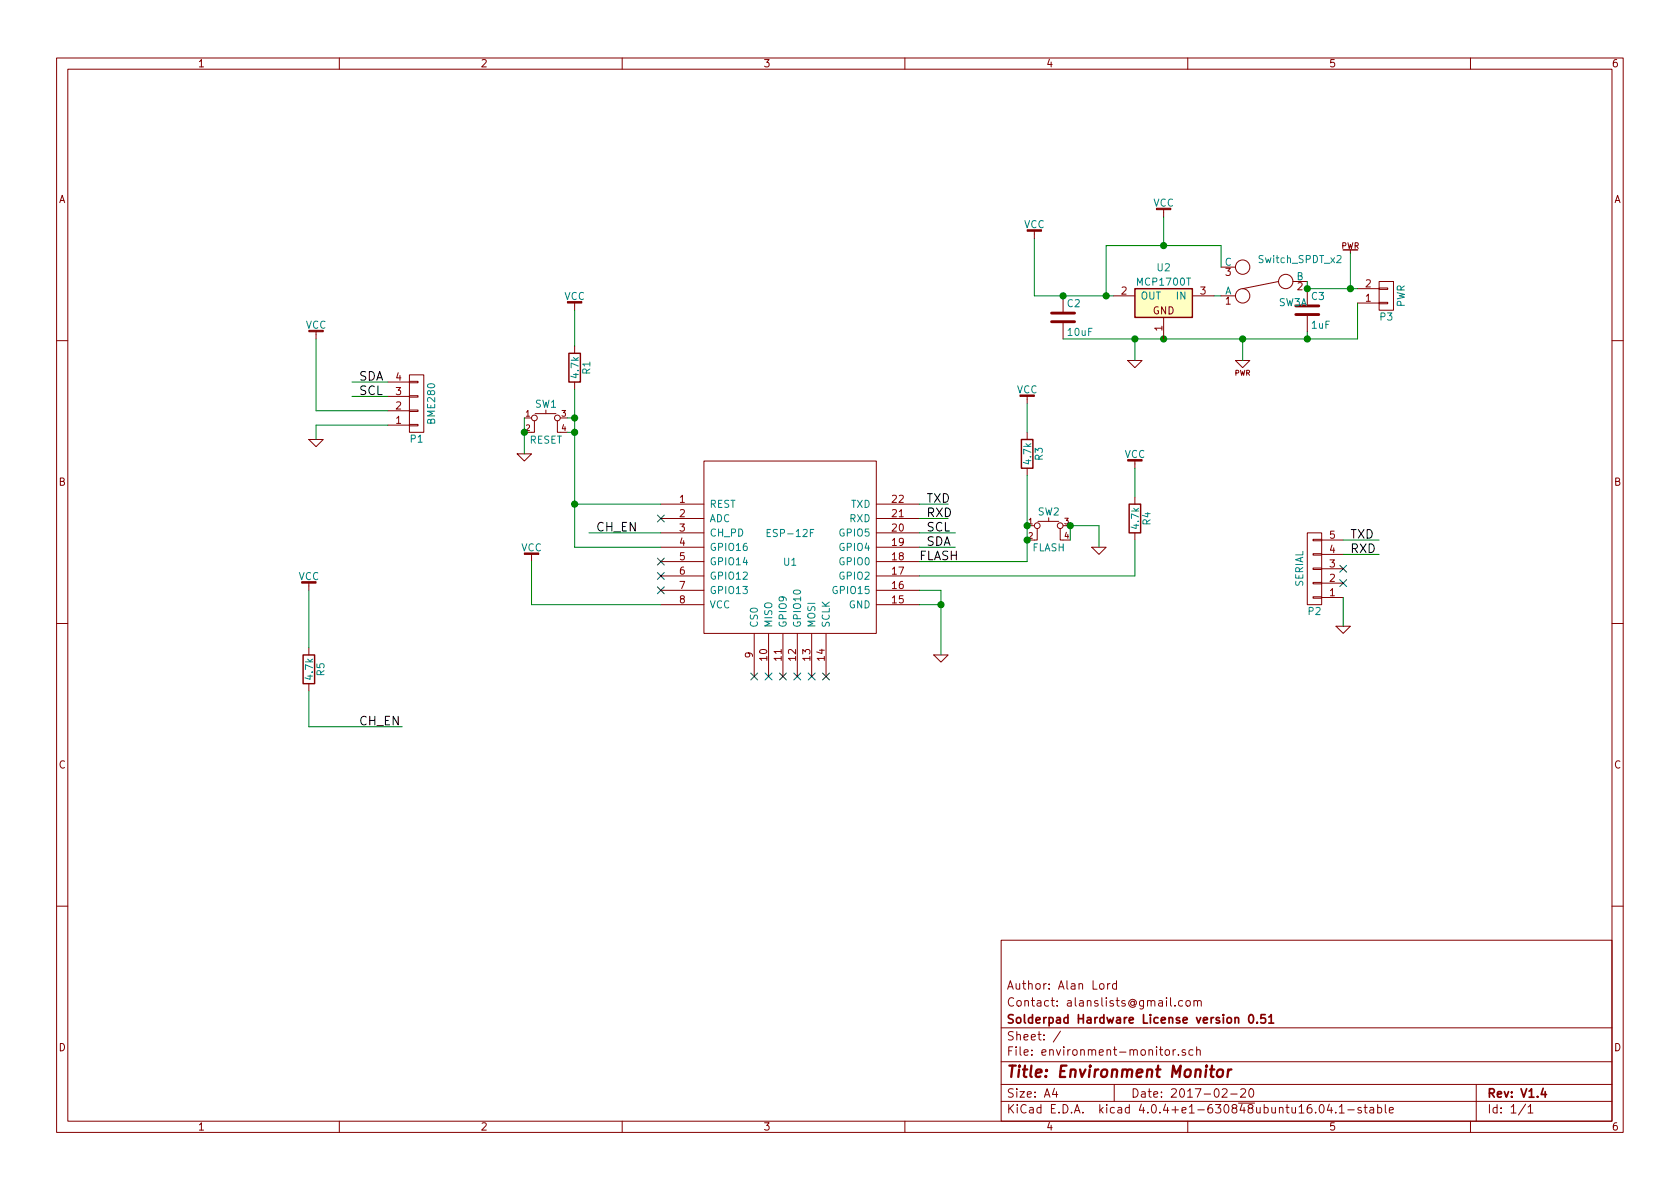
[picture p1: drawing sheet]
EESchema Schematic File Version 2
LIBS:74xgxx
LIBS:74xx
LIBS:ac-dc
LIBS:actel
LIBS:adc-dac
LIBS:Altera
LIBS:analog_devices
LIBS:analog_switches
LIBS:atmel
LIBS:audio
LIBS:brooktre
LIBS:cmos4000
LIBS:cmos_ieee
LIBS:conn
LIBS:contrib
LIBS:cypress
LIBS:dc-dc
LIBS:device
LIBS:digital-audio
LIBS:diode
LIBS:display
LIBS:dsp
LIBS:elec-unifil
LIBS:ESD_Protection
LIBS:ftdi
LIBS:gennum
LIBS:graphic
LIBS:hc11
LIBS:intel
LIBS:interface
LIBS:ir
LIBS:Lattice
LIBS:linear
LIBS:logo
LIBS:maxim
LIBS:memory
LIBS:microchip
LIBS:microchip_dspic33dsc
LIBS:microchip_pic10mcu
LIBS:microchip_pic12mcu
LIBS:microchip_pic16mcu
LIBS:microchip_pic18mcu
LIBS:microchip_pic32mcu
LIBS:microcontrollers
LIBS:motor_drivers
LIBS:motorola
LIBS:msp430
LIBS:nordicsemi
LIBS:nxp_armmcu
LIBS:onsemi
LIBS:opto
LIBS:Oscillators
LIBS:philips
LIBS:power
LIBS:powerint
LIBS:Power_Management
LIBS:pspice
LIBS:references
LIBS:regul
LIBS:relays
LIBS:rfcom
LIBS:sensors
LIBS:silabs
LIBS:siliconi
LIBS:stm8
LIBS:stm32
LIBS:supertex
LIBS:switches
LIBS:texas
LIBS:transf
LIBS:transistors
LIBS:ttl_ieee
LIBS:valves
LIBS:video
LIBS:Xicor
LIBS:xilinx
LIBS:Zilog
LIBS:ESP8266
LIBS:Abracon
LIBS:ActiveSemi
LIBS:AMS
LIBS:AnalogDevices
LIBS:AOS
LIBS:Atmel
LIBS:Bosch
LIBS:conn-2mm
LIBS:conn-100mil
LIBS:conn-amphenol
LIBS:conn-assmann
LIBS:conn-cui
LIBS:conn-fci
LIBS:conn-jae
LIBS:conn-linx
LIBS:conn-molex
LIBS:conn-tagconnect
LIBS:conn-te
LIBS:conn-test
LIBS:DiodesInc
LIBS:electomech-misc
LIBS:_electromech
LIBS:Fairchild
LIBS:FTDI
LIBS:Infineon
LIBS:Intersil
LIBS:_linear
LIBS:LinearTech
LIBS:Littelfuse
LIBS:_logic
LIBS:logic-4000
LIBS:logic-7400
LIBS:logic-7400-new
LIBS:MACOM
LIBS:Macrofab
LIBS:mechanical
LIBS:Microchip
LIBS:Micron
LIBS:Murata
LIBS:NXP
LIBS:OceanOptics
LIBS:_passive
LIBS:pasv-BelFuse
LIBS:pasv-BiTech
LIBS:pasv-Bourns
LIBS:pasv-cap
LIBS:pasv-ind
LIBS:pasv-Murata
LIBS:pasv-res
LIBS:pasv-TDK
LIBS:pasv-xtal
LIBS:pcb
LIBS:Recom
LIBS:Richtek
LIBS:_semi
LIBS:semi-diode-DiodesInc
LIBS:semi-diode-generic
LIBS:semi-diode-MCC
LIBS:semi-diode-NXP
LIBS:semi-diode-OnSemi
LIBS:semi-diode-Semtech
LIBS:semi-diode-ST
LIBS:semi-diode-Toshiba
LIBS:semi-opto-generic
LIBS:semi-opto-liteon
LIBS:semi-thyristor-generic
LIBS:semi-trans-AOS
LIBS:semi-trans-DiodesInc
LIBS:semi-trans-EPC
LIBS:semi-trans-Fairchild
LIBS:semi-trans-generic
LIBS:semi-trans-Infineon
LIBS:semi-trans-IRF
LIBS:semi-trans-IXYS
LIBS:semi-trans-NXP
LIBS:semi-trans-OnSemi
LIBS:semi-trans-Panasonic
LIBS:semi-trans-ST
LIBS:semi-trans-TI
LIBS:semi-trans-Toshiba
LIBS:semi-trans-Vishay
LIBS:skyworks
LIBS:ST
LIBS:st_ic
LIBS:symbol
LIBS:TexasInstruments
LIBS:u-blox
LIBS:Vishay
LIBS:Winbond
LIBS:Xilinx
LIBS:mcp1700t-3302e-tt
LIBS:environment-monitor-cache
EELAYER 25 0
EELAYER END
$Descr A4 11693 8268
encoding utf-8
Sheet 1 1
Title "Environment Monitor"
Date "2017-02-20"
Rev "V1.4"
Comp "Solderpad Hardware License version 0.51"
Comment1 "Contact: alanslists@gmail.com"
Comment2 "Author: Alan Lord"
Comment3 ""
Comment4 ""
$EndDescr
$Comp
L ESP-12E U1
U 1 1
P 5500 3800
F 0 "U1" H 5500 3700 50  0000 C CNN
F 1 "ESP-12F" H 5500 3900 50  0000 C CNN
F 2 "ESP8266:ESP-12E" H 5500 3800 50  0001 C CNN
F 3 "" H 5500 3800 50  0001 C CNN
	1    5500 3800
	1    0    0    -1  
$EndComp
$Comp
L R R1
U 1 1
P 4000 2550
F 0 "R1" V 4080 2550 50  0000 C CNN
F 1 "4.7k" V 4000 2550 50  0000 C CNN
F 2 "Resistors_SMD:R_1206_HandSoldering" V 3930 2550 50  0001 C CNN
F 3 "" H 4000 2550 50  0000 C CNN
	1    4000 2550
	1    0    0    -1  
$EndComp
$Comp
L R R3
U 1 1
P 7150 3150
F 0 "R3" V 7230 3150 50  0000 C CNN
F 1 "4.7k" V 7150 3150 50  0000 C CNN
F 2 "Resistors_SMD:R_1206_HandSoldering" V 7080 3150 50  0001 C CNN
F 3 "" H 7150 3150 50  0000 C CNN
	1    7150 3150
	1    0    0    -1  
$EndComp
$Comp
L C C2
U 1 1
P 7400 2200
F 0 "C2" H 7425 2300 50  0000 L CNN
F 1 "10uF" H 7425 2100 50  0000 L CNN
F 2 "Capacitors_SMD:C_1206_HandSoldering" H 7438 2050 50  0001 C CNN
F 3 "" H 7400 2200 50  0000 C CNN
	1    7400 2200
	1    0    0    -1  
$EndComp
Text Label 9400 3750 0    60   ~ 0
TXD
Text Label 6450 3500 0    60   ~ 0
TXD
Text Label 6450 3600 0    60   ~ 0
RXD
Text Label 9400 3850 0    60   ~ 0
RXD
Text Label 6400 3900 0    60   ~ 0
FLASH
NoConn ~ 5750 4700
NoConn ~ 5650 4700
NoConn ~ 5550 4700
NoConn ~ 5450 4700
NoConn ~ 5350 4700
NoConn ~ 5250 4700
NoConn ~ 4600 3600
NoConn ~ 4600 4100
$Comp
L GND #PWR01
U 1 1
P 3650 3150
F 0 "#PWR01" H 3650 3150 30  0001 C CNN
F 1 "GND" H 3650 3080 30  0001 C CNN
F 2 "" H 3650 3150 60  0000 C CNN
F 3 "" H 3650 3150 60  0000 C CNN
	1    3650 3150
	1    0    0    -1  
$EndComp
$Comp
L CONN_01X04 P1
U 1 1
P 2900 2800
F 0 "P1" H 2900 3050 50  0000 C CNN
F 1 "BME280" V 3000 2800 50  0000 C CNN
F 2 "Connectors_JST:JST_XH_B04B-XH-A_04x2.50mm_Straight" H 2900 2800 50  0001 C CNN
F 3 "" H 2900 2800 50  0000 C CNN
	1    2900 2800
	1    0    0    1   
$EndComp
$Comp
L GND #PWR02
U 1 1
P 2200 3050
F 0 "#PWR02" H 2200 3050 30  0001 C CNN
F 1 "GND" H 2200 2980 30  0001 C CNN
F 2 "" H 2200 3050 60  0000 C CNN
F 3 "" H 2200 3050 60  0000 C CNN
	1    2200 3050
	1    0    0    -1  
$EndComp
Text Label 2500 2750 0    60   ~ 0
SCL
Text Label 2500 2650 0    60   ~ 0
SDA
$Comp
L CONN_01X02 P3
U 1 1
P 9650 2050
F 0 "P3" H 9650 2200 50  0000 C CNN
F 1 "PWR" V 9750 2050 50  0000 C CNN
F 2 "Connectors_JST:JST_XH_B02B-XH-A_02x2.50mm_Straight" H 9650 2050 50  0001 C CNN
F 3 "" H 9650 2050 50  0000 C CNN
	1    9650 2050
	1    0    0    1   
$EndComp
$Comp
L TACT-CK-PTS645-SMD SW1
U 1 1
P 3800 2900
F 0 "SW1" H 3800 3000 50  0000 C CNN
F 1 "RESET" H 3800 2750 50  0000 C CNN
F 2 "switches:SKQGAFE010_Switch" H 3800 2650 60  0001 C CNN
F 3 "" H 3800 2900 60  0000 C CNN
	1    3800 2900
	1    0    0    -1  
$EndComp
$Comp
L TACT-CK-PTS645-SMD SW2
U 1 1
P 7300 3650
F 0 "SW2" H 7300 3750 50  0000 C CNN
F 1 "FLASH" H 7300 3500 50  0000 C CNN
F 2 "switches:SKQGAFE010_Switch" H 7300 3400 60  0001 C CNN
F 3 "" H 7300 3650 60  0000 C CNN
	1    7300 3650
	1    0    0    -1  
$EndComp
$Comp
L R R4
U 1 1
P 7900 3600
F 0 "R4" V 7980 3600 50  0000 C CNN
F 1 "4.7k" V 7900 3600 50  0000 C CNN
F 2 "Resistors_SMD:R_1206_HandSoldering" V 7830 3600 50  0001 C CNN
F 3 "" H 7900 3600 50  0000 C CNN
	1    7900 3600
	1    0    0    -1  
$EndComp
Wire Wire Line
	6400 3500 6600 3500
Wire Wire Line
	6400 3600 6600 3600
Wire Wire Line
	4000 2900 3950 2900
Wire Wire Line
	7150 3900 6400 3900
Wire Wire Line
	7150 3300 7150 3900
Connection ~ 4000 3500
Connection ~ 4000 2900
Wire Wire Line
	3650 2900 3650 3150
Wire Wire Line
	2200 2850 2700 2850
Connection ~ 3650 3000
Connection ~ 4000 3000
Wire Wire Line
	4000 3000 3950 3000
Wire Wire Line
	7450 3650 7450 3750
Connection ~ 7450 3650
Wire Wire Line
	4000 2700 4000 3800
$Comp
L GND #PWR03
U 1 1
P 7650 3800
F 0 "#PWR03" H 7650 3800 30  0001 C CNN
F 1 "GND" H 7650 3730 30  0001 C CNN
F 2 "" H 7650 3800 60  0000 C CNN
F 3 "" H 7650 3800 60  0000 C CNN
	1    7650 3800
	1    0    0    -1  
$EndComp
$Comp
L GND #PWR04
U 1 1
P 6550 4550
F 0 "#PWR04" H 6550 4550 30  0001 C CNN
F 1 "GND" H 6550 4480 30  0001 C CNN
F 2 "" H 6550 4550 60  0000 C CNN
F 3 "" H 6550 4550 60  0000 C CNN
	1    6550 4550
	1    0    0    -1  
$EndComp
Wire Wire Line
	6400 3700 6650 3700
Wire Wire Line
	6400 3800 6650 3800
Text Label 6450 3800 0    60   ~ 0
SDA
Text Label 6450 3700 0    60   ~ 0
SCL
NoConn ~ 4600 3900
NoConn ~ 4600 4000
Wire Wire Line
	6550 4100 6550 4550
Wire Wire Line
	6550 4200 6400 4200
Connection ~ 8100 2350
$Comp
L C C3
U 1 1
P 9100 2150
F 0 "C3" H 9125 2250 50  0000 L CNN
F 1 "1uF" H 9125 2050 50  0000 L CNN
F 2 "Capacitors_SMD:C_1206_HandSoldering" H 9138 2000 50  0001 C CNN
F 3 "" H 9100 2150 50  0000 C CNN
	1    9100 2150
	1    0    0    -1  
$EndComp
Wire Wire Line
	7400 2350 9450 2350
Wire Wire Line
	4000 3800 4600 3800
Wire Wire Line
	4000 3500 4600 3500
Connection ~ 7150 3650
Wire Wire Line
	7900 3750 7900 4000
Wire Wire Line
	7900 4000 6400 4000
Connection ~ 7150 3750
Wire Wire Line
	7650 3800 7650 3650
Wire Wire Line
	7650 3650 7450 3650
Connection ~ 7400 2050
Wire Wire Line
	4600 4200 3700 4200
Wire Wire Line
	8450 2050 8500 2050
Connection ~ 9100 2000
Wire Wire Line
	9450 2350 9450 2100
Wire Wire Line
	9100 2300 9100 2350
Connection ~ 9100 2350
$Comp
L MCP1700T-vv02E/TT U2
U 1 1
P 8100 2100
F 0 "U2" H 8100 2350 50  0000 C CNN
F 1 "MCP1700T" H 8100 2250 50  0000 C CNN
F 2 "smd-semi:SOT-23" H 8100 2100 60  0001 C CNN
F 3 "" H 8100 2100 60  0000 C CNN
F 4 "IC MICROCHIP MCP1700T-vv02E/TT" H 8600 2850 60  0001 C CNN "BOM"
	1    8100 2100
	-1   0    0    -1  
$EndComp
Connection ~ 7700 2050
$Comp
L PWR_FLAG #PWR05
U 1 1
P 9400 1750
F 0 "#PWR05" H 9400 1750 50  0001 C CNN
F 1 "PWR_FLAG" H 9400 1750 50  0001 C CNN
F 2 "" H 9400 1750 60  0000 C CNN
F 3 "" H 9400 1750 60  0000 C CNN
	1    9400 1750
	1    0    0    -1  
$EndComp
Wire Wire Line
	9400 1750 9400 2000
Connection ~ 9400 2000
$Comp
L PWRGND #PWR06
U 1 1
P 8650 2500
F 0 "#PWR06" H 8650 2500 30  0001 C CNN
F 1 "PWRGND" H 8650 2430 30  0001 C CNN
F 2 "" H 8650 2500 60  0000 C CNN
F 3 "" H 8650 2500 60  0000 C CNN
	1    8650 2500
	1    0    0    -1  
$EndComp
Wire Wire Line
	8650 2500 8650 2350
Connection ~ 8650 2350
Wire Wire Line
	7200 2050 7750 2050
Wire Wire Line
	7200 2050 7200 1650
$Comp
L VCC #PWR07
U 1 1
P 7200 1650
F 0 "#PWR07" H 7200 1700 30  0001 C CNN
F 1 "VCC" H 7200 1750 50  0000 C CNN
F 2 "" H 7200 1650 60  0000 C CNN
F 3 "" H 7200 1650 60  0000 C CNN
	1    7200 1650
	1    0    0    -1  
$EndComp
$Comp
L VCC #PWR08
U 1 1
P 7150 2800
F 0 "#PWR08" H 7150 2850 30  0001 C CNN
F 1 "VCC" H 7150 2900 50  0000 C CNN
F 2 "" H 7150 2800 60  0000 C CNN
F 3 "" H 7150 2800 60  0000 C CNN
	1    7150 2800
	1    0    0    -1  
$EndComp
$Comp
L VCC #PWR09
U 1 1
P 7900 3250
F 0 "#PWR09" H 7900 3300 30  0001 C CNN
F 1 "VCC" H 7900 3350 50  0000 C CNN
F 2 "" H 7900 3250 60  0000 C CNN
F 3 "" H 7900 3250 60  0000 C CNN
	1    7900 3250
	1    0    0    -1  
$EndComp
$Comp
L VCC #PWR010
U 1 1
P 3700 3900
F 0 "#PWR010" H 3700 3950 30  0001 C CNN
F 1 "VCC" H 3700 4000 50  0000 C CNN
F 2 "" H 3700 3900 60  0000 C CNN
F 3 "" H 3700 3900 60  0000 C CNN
	1    3700 3900
	1    0    0    -1  
$EndComp
$Comp
L VCC #PWR011
U 1 1
P 4000 2150
F 0 "#PWR011" H 4000 2200 30  0001 C CNN
F 1 "VCC" H 4000 2250 50  0000 C CNN
F 2 "" H 4000 2150 60  0000 C CNN
F 3 "" H 4000 2150 60  0000 C CNN
	1    4000 2150
	1    0    0    -1  
$EndComp
$Comp
L VCC #PWR012
U 1 1
P 2200 2350
F 0 "#PWR012" H 2200 2400 30  0001 C CNN
F 1 "VCC" H 2200 2450 50  0000 C CNN
F 2 "" H 2200 2350 60  0000 C CNN
F 3 "" H 2200 2350 60  0000 C CNN
	1    2200 2350
	1    0    0    -1  
$EndComp
Wire Wire Line
	4000 2400 4000 2150
Wire Wire Line
	2200 2350 2200 2850
Wire Wire Line
	7900 3450 7900 3250
Wire Wire Line
	7150 3000 7150 2800
Wire Wire Line
	3700 4200 3700 3900
Wire Wire Line
	4600 3700 4100 3700
Text Label 4150 3700 0    60   ~ 0
CH_EN
$Comp
L R R5
U 1 1
P 2150 4650
F 0 "R5" V 2230 4650 50  0000 C CNN
F 1 "4.7k" V 2150 4650 50  0000 C CNN
F 2 "Resistors_SMD:R_1206_HandSoldering" V 2080 4650 50  0001 C CNN
F 3 "" H 2150 4650 50  0000 C CNN
	1    2150 4650
	1    0    0    -1  
$EndComp
Wire Wire Line
	2150 4800 2150 5050
Wire Wire Line
	2150 5050 2800 5050
Text Label 2500 5050 0    60   ~ 0
CH_EN
Wire Wire Line
	2150 4100 2150 4500
$Comp
L VCC #PWR013
U 1 1
P 2150 4100
F 0 "#PWR013" H 2150 4150 30  0001 C CNN
F 1 "VCC" H 2150 4200 50  0000 C CNN
F 2 "" H 2150 4100 60  0000 C CNN
F 3 "" H 2150 4100 60  0000 C CNN
	1    2150 4100
	1    0    0    -1  
$EndComp
$Comp
L VCC #PWR014
U 1 1
P 8100 1500
F 0 "#PWR014" H 8100 1550 30  0001 C CNN
F 1 "VCC" H 8100 1600 50  0000 C CNN
F 2 "" H 8100 1500 60  0000 C CNN
F 3 "" H 8100 1500 60  0000 C CNN
	1    8100 1500
	1    0    0    -1  
$EndComp
Wire Wire Line
	8100 1500 8100 1700
Connection ~ 8100 1700
$Comp
L Switch_SPDT_x2 SW3
U 1 1
P 8800 1950
F 0 "SW3" H 8600 2100 50  0000 C CNN
F 1 "Switch_SPDT_x2" H 8550 1800 50  0000 C CNN
F 2 "switches:SW_SPDT_PCM12" H 8800 1950 50  0001 C CNN
F 3 "" H 8800 1950 50  0000 C CNN
	1    8800 1950
	-1   0    0    1   
$EndComp
Wire Wire Line
	9100 2000 9100 1950
Wire Wire Line
	9100 2000 9450 2000
Wire Wire Line
	8500 1850 8500 1700
Wire Wire Line
	8500 1700 7700 1700
Wire Wire Line
	7700 1700 7700 2050
Wire Wire Line
	2700 2650 2450 2650
Wire Wire Line
	2700 2750 2450 2750
Wire Wire Line
	2700 2950 2200 2950
Wire Wire Line
	2200 2950 2200 3050
$Comp
L GND #PWR015
U 1 1
P 7900 2500
F 0 "#PWR015" H 7900 2500 30  0001 C CNN
F 1 "GND" H 7900 2430 30  0001 C CNN
F 2 "" H 7900 2500 60  0000 C CNN
F 3 "" H 7900 2500 60  0000 C CNN
	1    7900 2500
	1    0    0    -1  
$EndComp
Wire Wire Line
	7900 2500 7900 2350
Connection ~ 7900 2350
$Comp
L CONN_01X05 P2
U 1 1
P 9150 3950
F 0 "P2" H 9150 4250 50  0000 C CNN
F 1 "SERIAL" V 9250 3950 50  0000 C CNN
F 2 "Pin_Headers:Pin_Header_Straight_1x05_Pitch2.54mm" H 9150 3950 50  0001 C CNN
F 3 "" H 9150 3950 50  0000 C CNN
	1    9150 3950
	-1   0    0    1   
$EndComp
NoConn ~ 9350 4050
NoConn ~ 9350 3950
$Comp
L GND #PWR016
U 1 1
P 9350 4350
F 0 "#PWR016" H 9350 4350 30  0001 C CNN
F 1 "GND" H 9350 4280 30  0001 C CNN
F 2 "" H 9350 4350 60  0000 C CNN
F 3 "" H 9350 4350 60  0000 C CNN
	1    9350 4350
	1    0    0    -1  
$EndComp
Wire Wire Line
	9350 4350 9350 4150
Wire Wire Line
	9350 3750 9600 3750
Wire Wire Line
	9350 3850 9600 3850
Wire Wire Line
	6400 4100 6550 4100
Connection ~ 6550 4200
$EndSCHEMATC
